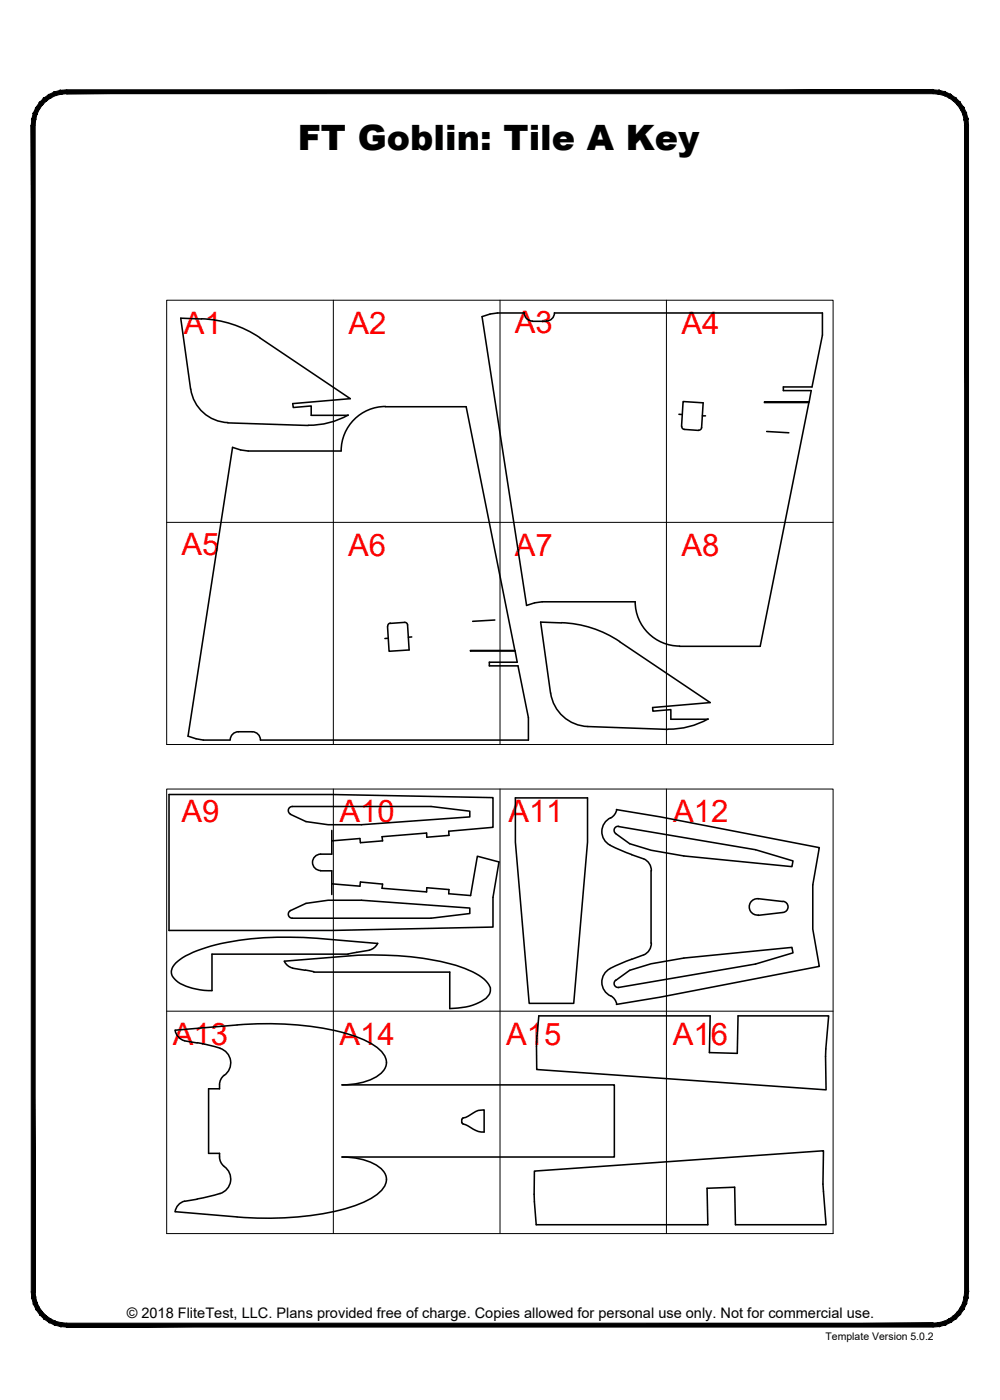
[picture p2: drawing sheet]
<svg xmlns="http://www.w3.org/2000/svg" width="190mm" height="267mm" viewBox="0 0 190 267" stroke-linecap="round" stroke-linejoin="round" font-family="sans-serif">
<!-- layer: 22 TILED -->
<g fill="#000" stroke="#000" stroke-width=".19">
<path d="M11.5 17.2l1.2-.1v.8zM11.5 17.2l.2 .7h1zM10.4 17.5l1.1-.3 .2 .7zM10.4 17.5l.2 .7 1.1-.3zM9.3 18l1.1-.5 .2 .7zM9.3 18l.4 .6 .9-.4zM8.3 18.7l1-.7 .4 .6zM8.3 18.7l.5 .5 .9-.6zM8.3 18.7l.5 .5-1.3 .3zM7.5 19.5l.6 .5 .7-.8zM7.5 19.5l.6 .5-1.3 .5zM6.8 20.5l.7 .3 .6-.8zM6.8 20.5l.7 .3-1.1 .7zM6.4 21.5l.6 .3 .5-1zM6.4 21.5l.6 .3-.9 .9zM6.1 22.7l.7 .1 .2-1zM6.1 22.7l.7 .1-.8 1.1zM6.8 22.8l-.8 1.1h.7z"/>
<path d="M12.7 17.9h165.1v-.8zM12.7 17.1h165.1l-165.1 .8z"/>
<path d="M6 23.9l.7 222.2v-222.2zM6 23.9l.7 222.2h-.7z"/>
<path d="M184.4 22.7l.1 1.2h-.7zM183.7 22.8l.1 1.1 .6-1.2zM184.1 21.5l.3 1.2-.7 .1zM183.4 21.8l.3 1 .4-1.3zM183.6 20.5l.5 1-.7 .3zM183 20.8l.4 1 .2-1.3zM182.9 19.5l.7 1-.6 .3zM182.4 20l.6 .8-.1-1.3zM182.1 18.7l.8 .8-.5 .5zM182.1 18.7l-.5 .5 .8 .8zM181.1 18l1 .7-.5 .5zM181.1 18l-.3 .6 .8 .6zM180.1 17.5l1 .5-.3 .6zM180.1 17.5l-.3 .7 1 .4zM178.9 17.2l1.2 .3-.3 .7zM178.9 17.2l-.1 .7 1 .3zM177.8 17.1l1.1 .1-.1 .7zM177.8 17.1v.8h1z"/>
<path d="M6 246.1h.7l-.6 1.2zM6.7 246.1l-.6 1.2 .7-.2zM6.1 247.3l.7-.2-.4 1.3zM6.8 247.1l-.4 1.3 .6-.3zM6.4 248.4l.6-.3-.2 1.3zM7 248.1l-.2 1.3 .7-.3zM6.8 249.4l.7-.3v1.3zM7.5 249.1v1.3l.6-.5zM7.5 250.4l.6-.5 .2 1.3zM8.1 249.9l.2 1.3 .5-.5zM8.8 250.7l.5 1.2-1-.7zM8.8 250.7l.5 1.2 .4-.6zM9.7 251.3l.7 1.1-1.1-.5zM9.7 251.3l.7 1.1 .2-.7zM10.6 251.7l.9 1-1.1-.3zM10.6 251.7l.9 1 .2-.7zM11.7 252l1 .8-1.2-.1zM11.7 252l1 .8v-.7z"/>
<path d="M12.7 252.1v.7l165.1-.7zM12.7 252.8l165.1-.7v.7z"/>
<path d="M177.8 252.1l1.1 .6-1.1 .1zM177.8 252.1l1.1 .6-.1-.7zM178.8 252l1.3 .4-1.2 .3zM178.8 252l1.3 .4-.3-.7zM179.8 251.7l1.3 .2-1 .5zM179.8 251.7l1.3 .2-.3-.6zM180.8 251.3l1.3-.1-1 .7zM180.8 251.3l1.3-.1-.5-.5zM181.6 250.7l1.3-.3-.8 .8zM181.6 250.7l1.3-.3-.5-.5zM182.4 249.9l1.2-.5-.7 1zM183 249.1l-.6 .8 1.2-.5zM183 249.1l1.1-.7-.5 1zM183.4 248.1l-.4 1 1.1-.7zM183.4 248.1l1-.8-.3 1.1zM183.7 247.1l-.3 1 1-.8zM184.5 246.1l-.1 1.2-.7-.2zM183.8 246.1l-.1 1 .8-1z"/>
<path d="M183.8 23.9v222.2h.7zM183.8 23.9h.7v222.2z"/>
</g>
<path d="M31.8 57.2h126.9v84.6h-126.9zM63.5 57.2v84.6M95.3 57.2v84.6M127 57.2v84.6M31.8 99.5h126.9M31.8 150.3h126.9v84.7h-126.9zM63.5 150.3v84.7M95.3 150.3v84.7M127 150.3v84.7M31.8 192.6h126.9" fill="none" stroke="#000" stroke-width=".19"/>
<!-- layer: 01 CUT -->
<g fill="none" stroke="#000" stroke-width=".3">
<path d="M99.8 59.6h-5l-1.4 .2-1.6 .5 8.5 55 1.6-.5 1.4-.2h17.7a8.5 8.5 0 0 0 8.5 8.5M99.9 59.6a1.56 1.56 0 0 0 1.5 1.6M105.6 59.6h51.1v4.2l-2 9.9h-5.5v.7h5.3l-.4 2.1h-8.4l-.1 .2h8.5l-9.3 46.4h-15.4M105.6 59.6a1.56 1.56 0 0 1-1.5 1.6M36.3 74.1a7.4 7.4 0 0 0 7.1 6.4M38.4 60.7a21.2 21.2 0 0 1 11.1 3.6M38.4 60.8l-4-.2 1.9 13.6M49.5 64.3l17.2 11.6-10.9 1 .1 .7 3.4-.3v1.8h7M66.3 79.1a15.1 15.1 0 0 1-7.6 1.9M73.4 77.5h15.4l9.3 46.4h-8.5v.1h8.5l.4 2.2h-5.3v.6h5.5l2 9.9v4.3h-51.1a1.56 1.56 0 0 0-1.6-1.6M73.4 77.4a8.5 8.5 0 0 0-8.4 8.5h-17.7l-1.5-.2-1.5-.5-8.5 55 1.6 .5 1.3 .3h5.1M101.4 61.2h2.6"/>
<path d="M129.3 78.9l.7 .1M133.8 79.2h.6M43.4 80.6l15.3 .5M129.8 81.3l.3-4.8 3.9 .2-.3 4.8M129.9 81.2v.3l.5 .3 2.7 .2M133.7 81.5l-.3 .4h-.3M146.1 82.2l4.2 .2M74.3 118.8l2.8-.2 .5 .2 .3 5-3.8 .3-.3-4.8M74.4 118.7l-.3 .1-.2 .5M94.3 118.1l-4.3 .3M106.9 118.7l-3.9-.2 1.9 13.6M107 118.6a21.2 21.2 0 0 1 11 3.6"/>
<path d="M45.4 139.4h2.6M45.4 139.4a1.56 1.56 0 0 0-1.5 1.6M74 121.6h-.7M78.4 121.3l-.6 .1M104.9 132a7.4 7.4 0 0 0 7.1 6.4M112 138.4l15.3 .6M118 122.2l17.3 11.6-11 1 .1 .7 3.4-.3v1.8h7.1M134.9 137a15.1 15.1 0 0 1-7.6 1.9M55.4 155.1a.77 .77 0 0 1-.5-.9 .77 .77 0 0 1 .8-.6h26.4l7.4 .9v1.1l-20.6 1.5h-6.4l-4.2-.6-3-1.4M63.2 158.2v4.5h-2.1M98.2 152h13.7v8.4l-2.6 30.7h-8.5l-2.6-30.7zM116.3 155.8a2.96 2.96 0 0 0-1.6 2.9 2.96 2.96 0 0 0 2.1 2.6l3.5 1.5"/>
<path d="M117.4 154.2l8.4 1.4 30.3 5.9-1.3 7.1v8.4l1.3 7.1-30.3 5.9-8.4 1.3M117.5 154.2a2.31 2.31 0 0 1-1.2 1.6M117.9 157.4a.77 .77 0 0 0-.9 .5 .77 .77 0 0 0 .3 .9l2.7 1.9 4 1.3 6.3 1.1 20.6 2 .2-1.1-7.2-2.1-26.1-4.4M55.4 173.5a.77 .77 0 0 0-.5 .8 .77 .77 0 0 0 .8 .6h26.4l7.4-.9v-1l-20.6-1.5h-6.4l-4.2 .6-3 1.4M61.1 165.9h2.1v4.5M61.1 162.7a1.56 1.56 0 0 0-1.6 1.6 1.56 1.56 0 0 0 1.6 1.5M63.2 160.2l5.4-.5 .1 .8 4.2-.3-.1-.8 8.5-.7v.8l4.2-.4v-.8l8.4-.7v-5.7l-30.7-.5h-31v25.9h31l30.7-.7v-5.6l1.2-6.8-4.2-1.1-1.3 7.5-4.1-.3v-.8l-4.2-.4v.8l-8.5-.7 .1-.8-4.2-.4-.1 .8-5.4-.4M71.9 179.7a135.2 135.2 0 0 0-19.1-1.2 45.2 45.2 0 0 0-16 2.9 7.7 7.7 0 0 0-4 3 1.85 1.85 0 0 0 .7 2.4 10.9 10.9 0 0 0 6.9 1.9v-6.9h25.9M72 179.7a2.41 2.41 0 0 1-1.6 1.3l-4.1 .7M120.3 162.8l2.3 .8M122.6 163.6a2.41 2.41 0 0 1 1.5 2.3M124 165.9v13.8"/>
<path d="M124.1 179.6a2.41 2.41 0 0 1-1.5 2.3M144.4 171.2l4.7 .5M144.5 171.2a1.56 1.56 0 0 0-1.8 1.6 1.56 1.56 0 0 0 1.8 1.5M149.1 173.8l-4.7 .6M149.2 171.7a1.07 1.07 0 0 1 .9 1.1 1.07 1.07 0 0 1-.9 1M33.4 196.3a2.41 2.41 0 0 0 1.8 2M35.2 198.3l2.4 .4M37.6 198.6l.6 .1a14.9 14.9 0 0 1 4.7 1.5 2.9 2.9 0 0 1-.2 4.7M45.1 195.3l-11.7 1M45.2 195.2a58.5 58.5 0 0 1 22.4 2.2 10.6 10.6 0 0 1 5.7 3.8 2.66 2.66 0 0 1-1 3.5 11.8 11.8 0 0 1-7.2 2h51.9v13.7h-51.9a11 11 0 0 1 7.7 2.5 2.73 2.73 0 0 1-.4 4.2 19.6 19.6 0 0 1-8.8 3.7 64.1 64.1 0 0 1-18.4 1M54.2 183.1a2.41 2.41 0 0 0 1.5 1.3M54.2 183.1l11.6-.9a59.3 59.3 0 0 1 21.1 1.7 12.5 12.5 0 0 1 6 3.3 2 2 0 0 1-.7 3.2 11.3 11.3 0 0 1-6.5 1.7v-6.9h-25.9"/>
<path d="M55.8 184.4l2.3 .4M58.2 184.8l1.6 .3M102.6 193.5h32.7l-.2 7 5.3 .2 .2-7.2h17.3l-.6 6.3 .1 7.8-55.2-3.9v-5.8zM116.3 189.7a2.31 2.31 0 0 1 1.2 1.6M117.3 186.8l2.7-2 4-1.2 6.3-1.1 20.6-2 .2 1-7.2 2.2-26.1 4.4M117.3 186.7a.77 .77 0 0 0-.3 .9 .77 .77 0 0 0 .9 .5M120.3 182.7l-.6 .2a15.4 15.4 0 0 0-4.3 2.3 2.9 2.9 0 0 0 .9 4.5M122.6 181.9l-2.3 .9M41.8 206.7v.7h-2.1v12.3h2.1a2.6 2.6 0 0 0 .9 2.5M42.7 204.8a2.31 2.31 0 0 0-.9 1.8M88 213.3v.6M88 213.8l.2 .3"/>
<path d="M88.2 213a6.3 6.3 0 0 0 2.4-1.3l.5-.2 1.1-.1v4.3a4.1 4.1 0 0 1-3-1.2l-1-.4M88.2 213l-.2 .2M33.4 230.8l11.7 1M35.2 228.8a2.41 2.41 0 0 0-1.8 2M37.6 228.4l-2.4 .4M42.7 222.2a2.93 2.93 0 0 1 1.2 3.2 2.93 2.93 0 0 1-2.6 2.1l-3.7 .9M101.8 223.1l55.1-3.9-.1 6.4 .6 7.7h-17.3l-.1-7.1-5.3 .2 .1 6.9h-32.7l-.3-5.8z"/>
</g>
<text font-size="6.7" x="56.7" y="28.7">FT Goblin: Tile A Key</text>
<g font-size="5.9" fill="#f00">
<text x="35" y="63.5">A1</text>
<text x="66.4" y="63.5">A2</text>
<text x="98.1" y="63.5">A3</text>
<text x="129.8" y="63.5">A4</text>
<text x="34.6" y="105.8">A5</text>
<text x="66.3" y="105.9">A6</text>
<text x="98.1" y="105.9">A7</text>
<text x="129.8" y="105.9">A8</text>
<text x="34.6" y="156.7">A9</text>
<text x="64.7" y="156.7">A10</text>
<text x="96.8" y="156.7">A11</text>
<text x="128.2" y="156.7">A12</text>
<text x="32.9" y="199">A13</text>
<text x="64.7" y="199">A14</text>
<text x="96.4" y="199">A15</text>
<text x="128.2" y="199">A16</text>
</g>
<text font-size="2.8" x="24.2" y="251.1">© 2018 FliteTest, LLC. Plans provided free of charge. Copies allowed for personal use only. Not for commercial use.</text>
<text font-size="2" x="157.3" y="255.3">Template Version 5.0.2</text>
</svg>
